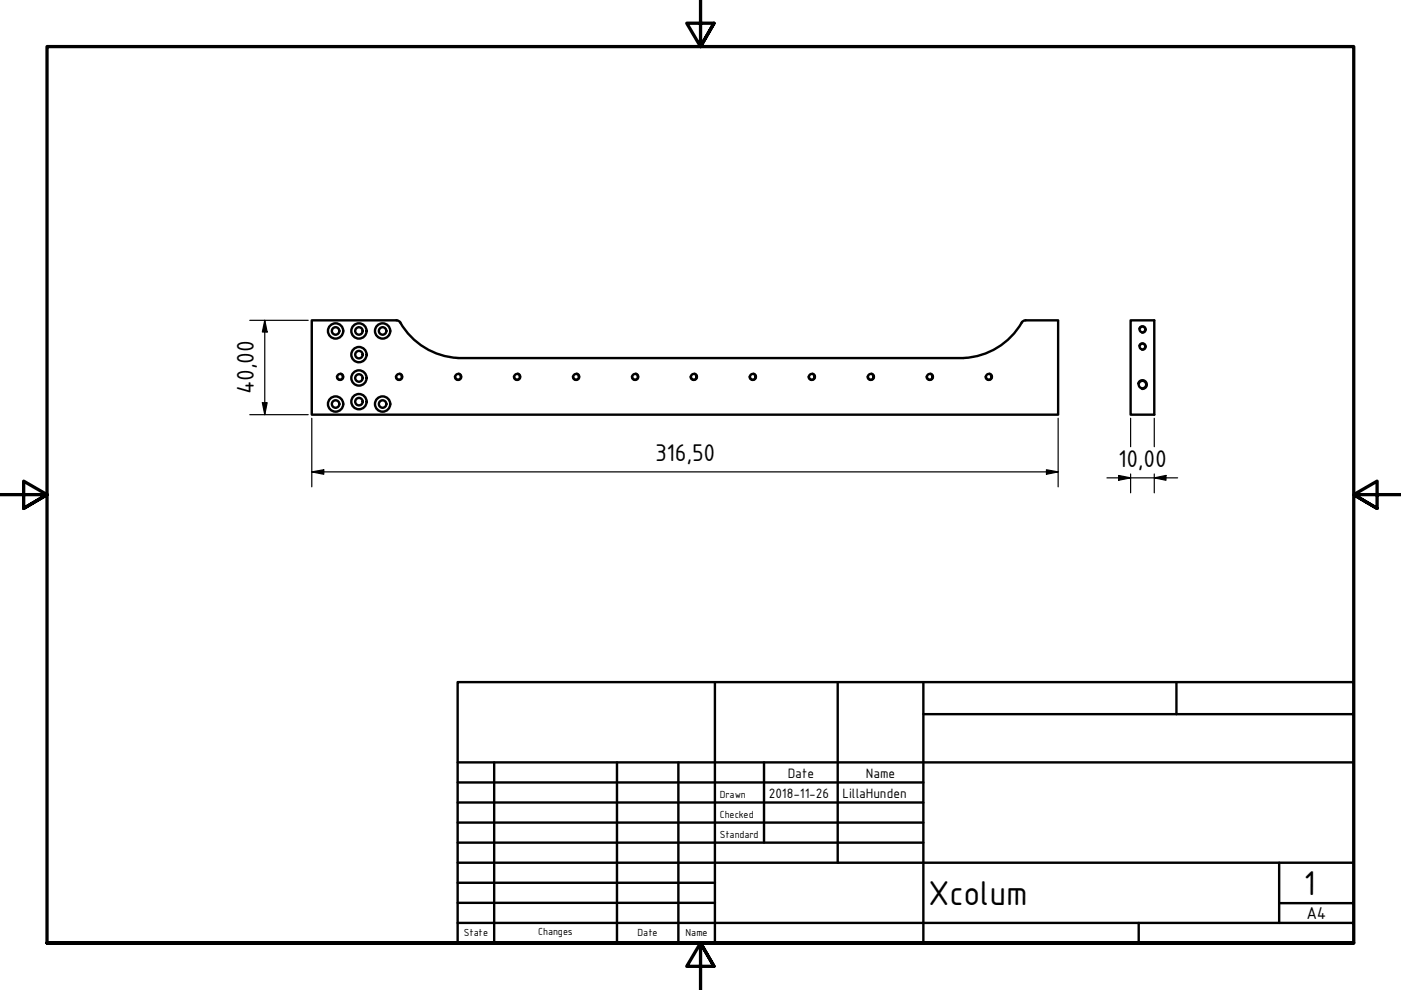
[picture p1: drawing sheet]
<svg xmlns="http://www.w3.org/2000/svg" width="297mm" height="210mm" viewBox="0 0 297 210" stroke-linecap="round" stroke-linejoin="round" font-family="sans-serif">
<!-- layer: Visible (ISO) -->
<g fill="none" stroke="#000" stroke-width=".51">
<path d="M84.9 68.4a15 15 0 0 0 12.2 7.5M97.2 75.9h107.1M216.6 68.4l.4-.4 .5-.1h6.8v20h-158.2v-20h17.9l.5 .1 .4 .4M216.6 68.4a15 15 0 0 1-12.2 7.5M239.7 67.9h5v20h-5z"/>
<circle cx="71.2" cy="70.2" r="1.62"/>
<circle cx="71.2" cy="70.2" r=".79"/>
<circle cx="72.1" cy="79.9" r=".6"/>
<circle cx="76.1" cy="75.2" r="1.62"/>
<circle cx="76.1" cy="70.2" r="1.62"/>
<circle cx="76.1" cy="70.2" r=".79"/>
<circle cx="76.1" cy="75.2" r=".79"/>
<circle cx="81.1" cy="70.2" r="1.62"/>
<circle cx="81.1" cy="70.2" r=".79"/>
<circle cx="84.6" cy="79.9" r=".6"/>
<circle cx="97.1" cy="79.9" r=".6"/>
<circle cx="109.6" cy="79.9" r=".6"/>
<circle cx="122.1" cy="79.9" r=".6"/>
<circle cx="134.7" cy="79.9" r=".6"/>
<circle cx="147.1" cy="79.9" r=".6"/>
<circle cx="159.6" cy="79.9" r=".6"/>
<circle cx="172.1" cy="79.9" r=".6"/>
<circle cx="184.6" cy="79.9" r=".6"/>
<circle cx="197.1" cy="79.9" r=".6"/>
<circle cx="209.6" cy="79.9" r=".6"/>
<circle cx="242.2" cy="69.9" r=".6"/>
<circle cx="242.2" cy="73.5" r=".6"/>
<circle cx="71.2" cy="85.7" r="1.62"/>
<circle cx="71.2" cy="85.7" r=".79"/>
<circle cx="76.1" cy="80.1" r="1.62"/>
<circle cx="76.1" cy="85.2" r="1.62"/>
<circle cx="76.1" cy="85.2" r=".79"/>
<circle cx="76.1" cy="80.1" r=".79"/>
<circle cx="81.1" cy="85.7" r="1.62"/>
<circle cx="81.1" cy="85.7" r=".79"/>
<circle cx="242.2" cy="81.5" r=".79"/>
</g>
<!-- layer: Visible Narrow (ISO) -->
<g fill="none" stroke="#000" stroke-width=".38">
<path d="M72.2 79.2a.73 .73 0 0 1 .6 .8 .73 .73 0 0 1-.8 .6 .73 .73 0 0 1-.6-.8M84.7 79.2a.73 .73 0 0 1 .6 .8 .73 .73 0 0 1-.8 .6 .73 .73 0 0 1-.6-.8M97.3 79.2a.73 .73 0 0 1 .5 .8 .73 .73 0 0 1-.8 .6 .73 .73 0 0 1-.6-.8M109.8 79.2a.73 .73 0 0 1 .6 .8 .73 .73 0 0 1-.9 .6 .73 .73 0 0 1-.6-.8M122.3 79.2a.73 .73 0 0 1 .6 .8 .73 .73 0 0 1-.9 .6 .73 .73 0 0 1-.6-.8M134.8 79.2a.73 .73 0 0 1 .6 .8 .73 .73 0 0 1-.9 .6 .73 .73 0 0 1-.6-.8M147.2 79.2a.73 .73 0 0 1 .6 .8 .73 .73 0 0 1-.8 .6 .73 .73 0 0 1-.6-.8M159.7 79.2a.73 .73 0 0 1 .6 .8 .73 .73 0 0 1-.8 .6 .73 .73 0 0 1-.6-.8M172.2 79.2a.73 .73 0 0 1 .6 .8 .73 .73 0 0 1-.8 .6 .73 .73 0 0 1-.6-.8M184.8 79.2a.73 .73 0 0 1 .5 .8 .73 .73 0 0 1-.8 .6 .73 .73 0 0 1-.6-.8M197.3 79.2a.73 .73 0 0 1 .6 .8 .73 .73 0 0 1-.9 .6 .73 .73 0 0 1-.6-.8M209.8 79.2a.73 .73 0 0 1 .6 .8 .73 .73 0 0 1-.9 .6 .73 .73 0 0 1-.6-.8"/>
<path d="M241.5 69.7a.73 .73 0 0 1 .8-.6 .73 .73 0 0 1 .6 .9 .73 .73 0 0 1-.8 .6M241.5 73.3a.73 .73 0 0 1 .8-.5 .73 .73 0 0 1 .6 .8 .73 .73 0 0 1-.8 .6M241.3 81.4a.98 .98 0 0 1 1.1-.8 .98 .98 0 0 1 .8 1.1 .98 .98 0 0 1-1.2 .8"/>
</g>
<!-- layer: Border (ISO) -->
<path d="M148.5 -.1v10l-2.9-5h5.8l-2.9 5 2.9-5M0 104.9h10l-5-2.9v5.8l5-2.9-5 2.9M297 104.9h-10l5-2.9v5.8l-5-2.9 5 2.9M10 199.9v-190h277v190h-277h277M151.4 204.9l-2.9-5 2.9 5h-5.8l2.9-5v10" fill="none" stroke="#000" stroke-width=".7"/>
<!-- layer: Title (ISO) -->
<g fill="none" stroke="#000" stroke-width=".51">
<path d="M97 144.6h190v55.3h-190zM151.6 144.6v55.3M177.6 144.6v38.3M195.8 151.4h91.2M195.8 144.6v55.3M249.4 144.6v6.8M97 165.9h98.8M97 170.2h98.8M97 174.4h98.8M97 178.7h98.8M97 161.6h190M104.8 161.6v38.3"/>
<path d="M130.8 161.6v38.3M143.8 161.6v38.3M162 161.6v17.1M97 195.7h190M97 182.9h190M97 187.2h54.6M97 191.4h54.6M241.4 195.7v4.2M271.2 191.5h15.8M271.2 182.9v12.8"/>
</g>
<!-- layer: Dimension (ISO) -->
<g fill="none" stroke="#000" stroke-width=".25">
<path d="M53 67.9h12.3M56.1 67.9l.5 2.5h-1zM56.1 67.9v20M53 87.9h12.3M55.6 85.4h1l-.5 2.5zM66.1 88.7v14.5M221.9 99.6l2.4 .4-2.4 .6zM224.3 88.7v14.5M239.7 88.7v6M244.7 88.7v6M66.1 100l2.5-.4v1zM66.1 100h158.2"/>
<path d="M234.7 101.3h15M237.2 100.8l2.5 .5-2.5 .5zM239.7 100.5v4M244.7 101.3l2.5-.5v1zM244.7 100.5v4"/>
</g>
<g fill="#000">
<path d="M56.1 67.9l.5 2.5h-1z" fill-rule="evenodd"/>
<path d="M55.6 85.4h1l-.5 2.5z" fill-rule="evenodd"/>
<path d="M66.1 100l2.5-.4v1z" fill-rule="evenodd"/>
<path d="M221.9 99.6l2.4 .4-2.4 .6z" fill-rule="evenodd"/>
<path d="M237.2 100.8l2.5 .5-2.5 .5z" fill-rule="evenodd"/>
<path d="M244.7 101.3l2.5-.5v1z" fill-rule="evenodd"/>
</g>
<g font-size="7.9">
<text x="196.8" y="191.8">Xcolum</text>
<text x="276.4" y="189.7">1</text>
</g>
<g font-size="5.5">
<text x="53.8" y="83.6" transform="rotate(-90 53.8 83.6)">40,00</text>
<text x="138.9" y="97.8">316,50</text>
<text x="237" y="99">10,00</text>
</g>
<text font-size="3.9" x="277" y="194.9">A4</text>
<g font-size="3.1">
<text x="167" y="164.9">Date</text>
<text x="183.6" y="164.9">Name</text>
<text x="163" y="169.1">2018-11-26</text>
<text x="178.6" y="169.1">LillaHunden</text>
</g>
<g font-size="2.3">
<text x="152.6" y="169.1">Drawn</text>
<text x="152.6" y="173.4">Checked</text>
<text x="152.6" y="177.6">Standard</text>
<text x="98.4" y="198.5">State</text>
<text x="114.1" y="198.3">Changes</text>
<text x="135.2" y="198.5">Date</text>
<text x="145.4" y="198.5">Name</text>
</g>
</svg>
